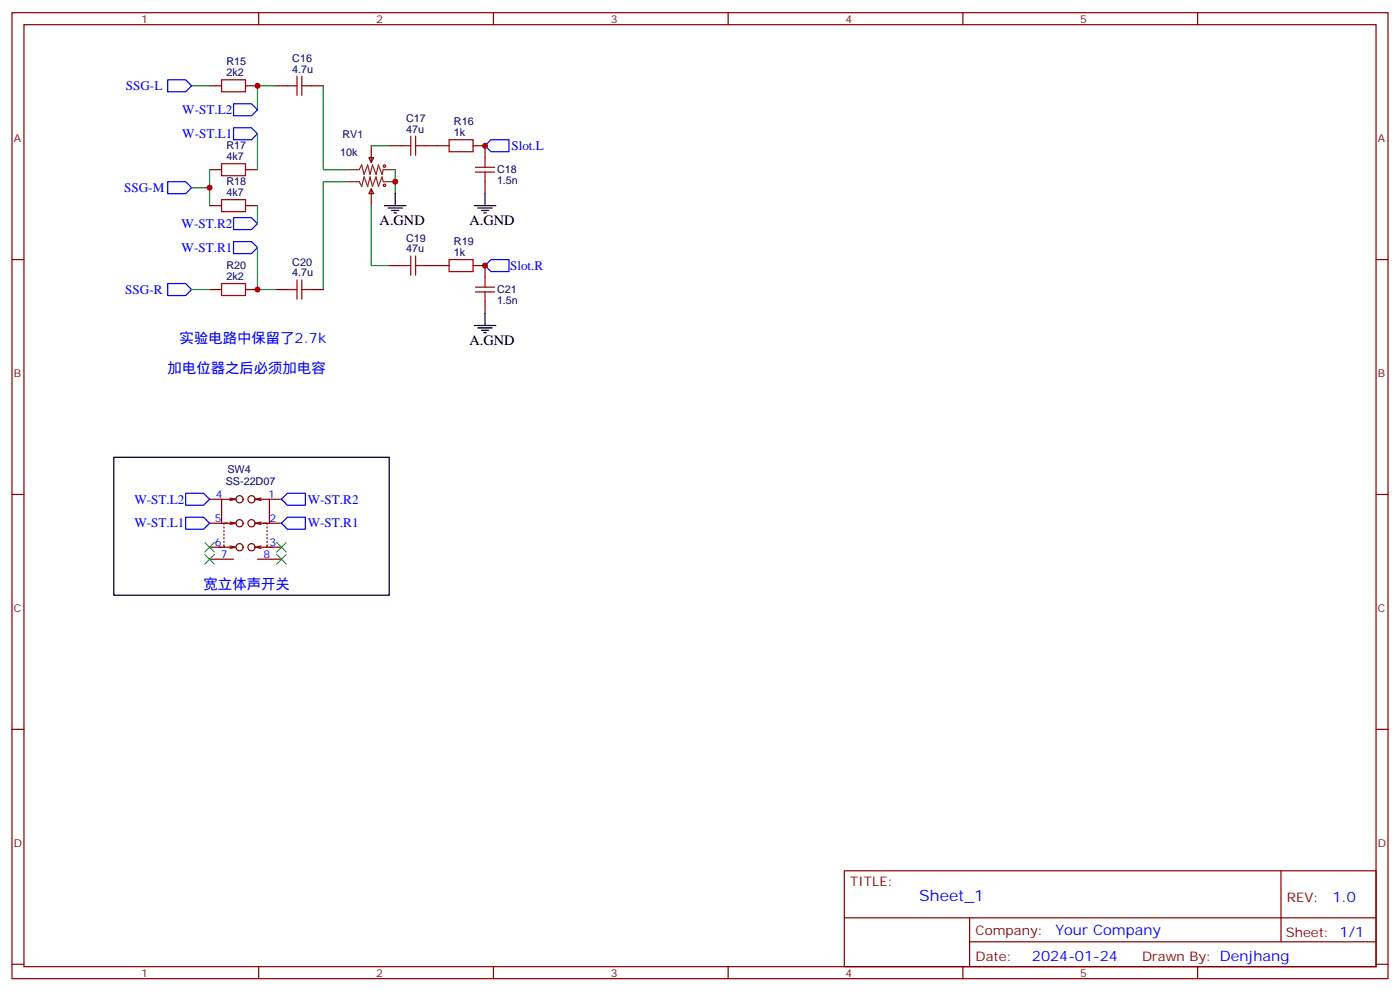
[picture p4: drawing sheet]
<svg xmlns="http://www.w3.org/2000/svg" width="412mm" height="292mm" viewBox="0 0 412 292" stroke-linecap="round" stroke-linejoin="round" font-family="sans-serif">
<g fill="none" stroke="#870000" stroke-width=".35">
<path d="M3.5 3.7h405.4v284.4h-405.4zM7.1 7.3h398.2v277.3h-398.2zM76.2 3.7v3.6M145.3 3.7v3.6M214.5 3.7v3.6M283.6 3.7v3.6M352.8 3.7v3.6M61.7 25.3h3.6M72.3 25.3h3.5M81.1 25.3h3.6M91.7 25.3h3.5M61.7 50h3.6"/>
<path d="M72.3 50h3.5M108.7 46.4h1.4l-.7 1.4zM109.4 55.6l.7 1.4h-1.4zM109.4 42.9v4.9M109.4 55.6v4.9M114.7 42.9h3.5M125.2 42.9h7.1M139.3 42.9h3.6v3.5M142.9 53.5v3.5M3.5 76.4h3.6M61.7 60.5h3.6M72.3 60.5h3.5"/>
<path d="M114.7 78.2h3.5M125.2 78.2h7.1M139.3 78.2h3.6v3.5M405.3 76.4h3.6M61.7 85.2h3.6M72.3 85.2h3.5M81.1 85.2h3.6M91.7 85.2h3.5M142.9 88.8v3.5M3.5 145.6h3.6M61.7 147h3.6M61.7 154h5.3"/>
<path d="M66 155.1v.3M66 156.1v.4M66 157.2v.4M66 158.3v.3M66 159.3v.4M67.7 153.7l1.8 .3-1.8 .4M67.7 146.6l1.8 .4M68.8 154h-2.8v.4M69.5 147h-4.2v7M69.5 147l-1.8 .3M75.1 147h4.3v7M75.1 147l1.8 .3"/>
<path d="M75.1 154l1.8 .4M75.8 154h2.9v.4M76.9 146.6l-1.8 .4M76.9 153.7l-1.8 .3M77.6 154h5.3M78.7 155.1v.3M78.7 156.1v.4M78.7 157.2v.4M78.7 158.3v.3M78.7 159.3v.4M79.4 147h3.5M405.3 145.6h3.6"/>
<path d="M61.7 161.1h4.4M61.7 164.6h7.1M66 160.4v.7h2.8M67.7 160.7l1.8 .4-1.8 .3M75.1 161.1l1.8 .3M75.8 164.6h7.1M76.9 160.7l-1.8 .4M78.5 161.1h4.4M78.7 160.4v.7h-2.9M3.5 214.7h3.6M405.3 214.7h3.6M248.7 256.3h156.6v28.3h-156.6z"/>
<path d="M377.3 256.4v20.8M248.7 270.2h156.5M285.6 277.2h119.6M285.6 270.2v14.1M3.5 283.8h3.6M76.2 284.6v3.5M145.3 284.6v3.5M214.5 284.6v3.5M283.6 284.6v3.5M352.8 284.6v3.5M405.3 283.8h3.6"/>
<circle cx="70.6" cy="147" r="1.06"/>
<circle cx="70.6" cy="154" r="1.06"/>
<circle cx="74.1" cy="154" r="1.06"/>
<circle cx="74.1" cy="147" r="1.06"/>
<circle cx="70.6" cy="161.1" r="1.06"/>
<circle cx="74.1" cy="161.1" r="1.06"/>
</g>
<g fill="none" stroke="#a10000" stroke-width=".35">
<path d="M65.3 23.5h7v3.5h-7zM84.7 25.3h2.8M87.5 22.4v5.7M88.9 25.3h2.8M88.9 22.4v5.7M65.3 48.2h7v3.5h-7zM65.3 58.8h7v3.5h-7zM118.2 42.9h2.8M121 40.1v5.6M122.4 42.9h2.8M122.4 40.1v5.6M132.3 41.1h7v3.6h-7z"/>
<path d="M140.1 50.7h5.6M140.1 49.2h5.6M142.9 46.4v2.8M142.9 50.7v2.8M118.2 78.2h2.8M121 75.4v5.6M122.4 75.4v5.6M122.4 78.2h2.8M132.3 76.4h7v3.5h-7zM65.3 83.5h7v3.5h-7zM84.7 85.2h2.8M87.5 82.4v5.7"/>
<path d="M88.9 82.4v5.7M88.9 85.2h2.8M140.1 85.9h5.6M140.1 84.5h5.6M142.9 81.7v2.8M142.9 85.9v2.9"/>
<circle cx="113.2" cy="54.5" r=".35"/>
<circle cx="113.2" cy="48.9" r=".35"/>
</g>
<path d="M102.3 50h3.5l.7-1.5 .7 2.9 1.1-2.9 .7 2.9 .7-2.9 1.1 2.9 .7-2.9 1 2.9 .4-1.4h3.5M102.3 53.5h3.5l.7 1.4 .7-2.8 1.1 2.8 .7-2.8 .7 2.8 1.1-2.8 .7 2.8 1-2.8 .4 1.4h3.5" fill="none" stroke="#8c2424" stroke-width=".35"/>
<g fill="none" stroke="#008700" stroke-width=".35">
<path d="M56.4 25.3h5.3M75.8 39.4v10.6M81.1 25.3h-5.3v7M95.2 25.3v24.7h7.1M56.4 55.2h5.3M61.7 50v10.5M102.3 53.5h-7.1v31.7M109.4 42.9h5.3M116.4 50v7M75.8 72.9v12.3h5.3M75.8 60.5v5.3M109.4 60.5v17.7h5.3"/>
<path d="M56.4 85.2h5.3"/>
</g>
<g fill="none" stroke="#000" stroke-width=".35">
<path d="M116.4 57v3.5M142.9 57v3.5M113.2 60.5h6.4M114.3 61.2h4.2M115.4 61.9h2.1M116.1 62.7h.7M139.7 60.5h6.3M140.8 61.2h4.2M141.8 61.9h2.1M142.5 62.7h.7M139.7 95.8h6.3M140.8 96.5h4.2"/>
<path d="M141.8 97.2h2.1M142.5 97.9h.7M142.9 92.3v3.5M33.5 134.6h81.2v40.6h-81.2z"/>
</g>
<g fill="none" stroke="#00f" stroke-width=".35">
<path d="M49.4 23.5h5.3l1.7 1.8-1.7 1.7h-5.3zM68.8 37.6h5.3l1.7 1.8-1.7 1.7h-5.3zM68.8 30.6h5.3l1.7 1.7-1.7 1.8h-5.3zM49.4 53.5h5.3l1.7 1.7-1.7 1.8h-5.3zM144.6 41.1h5.3v3.6h-5.3l-1.7-1.8zM68.8 71.1h5.3l1.7 1.8-1.7 1.7h-5.3zM68.8 64.1h5.3l1.7 1.7-1.7 1.8h-5.3zM142.9 78.2l1.7-1.8h5.3v3.5h-5.3zM49.4 83.5h5.3l1.7 1.7-1.7 1.8h-5.3zM54.7 152.3h5.3l1.7 1.7-1.7 1.8h-5.3zM54.7 145.2h5.3l1.7 1.8-1.7 1.7h-5.3zM84.7 152.3h5.3v3.5h-5.3l-1.8-1.8z"/>
<path d="M84.7 145.2h5.3v3.5h-5.3l-1.8-1.7z"/>
</g>
<path d="M60.3 159.7l2.8 2.8M63.1 159.7l-2.8 2.8M81.5 159.7l2.8 2.8M84.3 159.7l-2.8 2.8M60.3 163.2l2.8 2.8M63.1 163.2l-2.8 2.8M81.5 163.2l2.8 2.8M84.3 163.2l-2.8 2.8" fill="none" stroke="#3c3" stroke-width=".35"/>
<g fill="#c00">
<circle cx="116.4" cy="53.5" r=".88"/>
<circle cx="142.9" cy="42.9" r=".88"/>
<circle cx="142.9" cy="78.2" r=".88"/>
<circle cx="61.7" cy="55.2" r=".88"/>
<circle cx="75.8" cy="25.3" r=".88"/>
<circle cx="75.8" cy="85.2" r=".88"/>
</g>
<text font-size="4.6" fill="#00f" x="270.8" y="265.4">Sheet_1</text>
<g font-size="4.2">
<text x="111.8" y="66.2">A.GND</text>
<text x="138.3" y="66.2">A.GND</text>
<text x="138.3" y="101.5">A.GND</text>
</g>
<g font-size="4.2" fill="#00f">
<text x="52.9" y="101.1">实验电路中保留了2.7k</text>
<text x="49.4" y="109.9">加电位器之后必须加电容</text>
<text x="60" y="173.4">宽立体声开关</text>
<text x="392.5" y="265.6">1.0</text>
<text x="310.9" y="275.2">Your Company</text>
<text x="304" y="283">2024-01-24</text>
</g>
<g font-size="3.9" fill="#00f">
<text x="37.1" y="26.5">SSG-L</text>
<text x="53.7" y="33.6">W-ST.L2</text>
<text x="53.7" y="40.6">W-ST.L1</text>
<text x="150.6" y="44.2">Slot.L</text>
<text x="36.6" y="56.5">SSG-M</text>
<text x="53.5" y="67.1">W-ST.R2</text>
<text x="53.5" y="74.1">W-ST.R1</text>
<text x="150.2" y="79.4">Slot.R</text>
<text x="36.9" y="86.5">SSG-R</text>
<text x="39.6" y="148.2">W-ST.L2</text>
<text x="90.7" y="148.2">W-ST.R2</text>
<text x="39.6" y="155.3">W-ST.L1</text>
<text x="90.7" y="155.3">W-ST.R1</text>
</g>
<g font-size="3.9" fill="#800">
<text x="250.5" y="260.9">TITLE:</text>
<text x="379.1" y="265.6">REV:</text>
<text x="287.4" y="275.1">Company:</text>
<text x="378.7" y="275.7">Sheet: 1/1</text>
<text x="287.4" y="282.8">Date:</text>
<text x="336.4" y="282.9">Drawn By: Denjhang</text>
</g>
<g font-size="3.2" fill="#800">
<text x="41.6" y="6.7">1</text>
<text x="110.8" y="6.7">2</text>
<text x="179.9" y="6.7">3</text>
<text x="249.1" y="6.7">4</text>
<text x="318.2" y="6.7">5</text>
<text x="4.1" y="41.8">A</text>
<text x="405.9" y="41.8">A</text>
<text x="4.1" y="111">B</text>
<text x="405.9" y="111">B</text>
<text x="4.1" y="180.1">C</text>
<text x="405.9" y="180.1">C</text>
<text x="4.1" y="249.3">D</text>
<text x="405.9" y="249.3">D</text>
<text x="41.6" y="287.5">1</text>
<text x="110.8" y="287.5">2</text>
<text x="179.9" y="287.5">3</text>
<text x="249.1" y="287.5">4</text>
<text x="318.2" y="287.5">5</text>
</g>
<g font-size="3.2" fill="#000080">
<text x="66.7" y="22.4">2k2</text>
<text x="66.7" y="19.3">R15</text>
<text x="86.1" y="21.4">4.7u</text>
<text x="86.1" y="18.3">C16</text>
<text x="119.6" y="35.8">C17</text>
<text x="100.9" y="40.5">RV1</text>
<text x="119.6" y="39">47u</text>
<text x="133.7" y="40.1">1k</text>
<text x="133.7" y="36.9">R16</text>
<text x="66.7" y="47.1">4k7</text>
<text x="66.7" y="44">R17</text>
<text x="100.2" y="45.8">10k</text>
<text x="146.4" y="51.1">C18</text>
<text x="66.7" y="57.7">4k7</text>
<text x="66.7" y="54.5">R18</text>
<text x="146.4" y="54.3">1.5n</text>
<text x="119.6" y="71.1">C19</text>
<text x="119.6" y="74.3">47u</text>
<text x="133.7" y="75.4">1k</text>
<text x="133.7" y="72.2">R19</text>
<text x="66.7" y="82.4">2k2</text>
<text x="66.7" y="79.2">R20</text>
<text x="86.1" y="81.4">4.7u</text>
<text x="86.1" y="78.2">C20</text>
<text x="146.4" y="89.6">1.5n</text>
<text x="146.4" y="86.3">C21</text>
<text x="66.5" y="142.8">SS-22D07</text>
<text x="67" y="139.3">SW4</text>
</g>
<g font-size="3.2" fill="#00f">
<text x="63.6" y="146.6">4</text>
<text x="79" y="146.6">1</text>
<text x="63.2" y="153.7">5</text>
<text x="79.4" y="153.7">2</text>
<text x="63.2" y="160.7">6</text>
<text x="79.4" y="160.7">3</text>
<text x="65" y="164.3">7</text>
<text x="77.6" y="164.3">8</text>
</g>
</svg>
